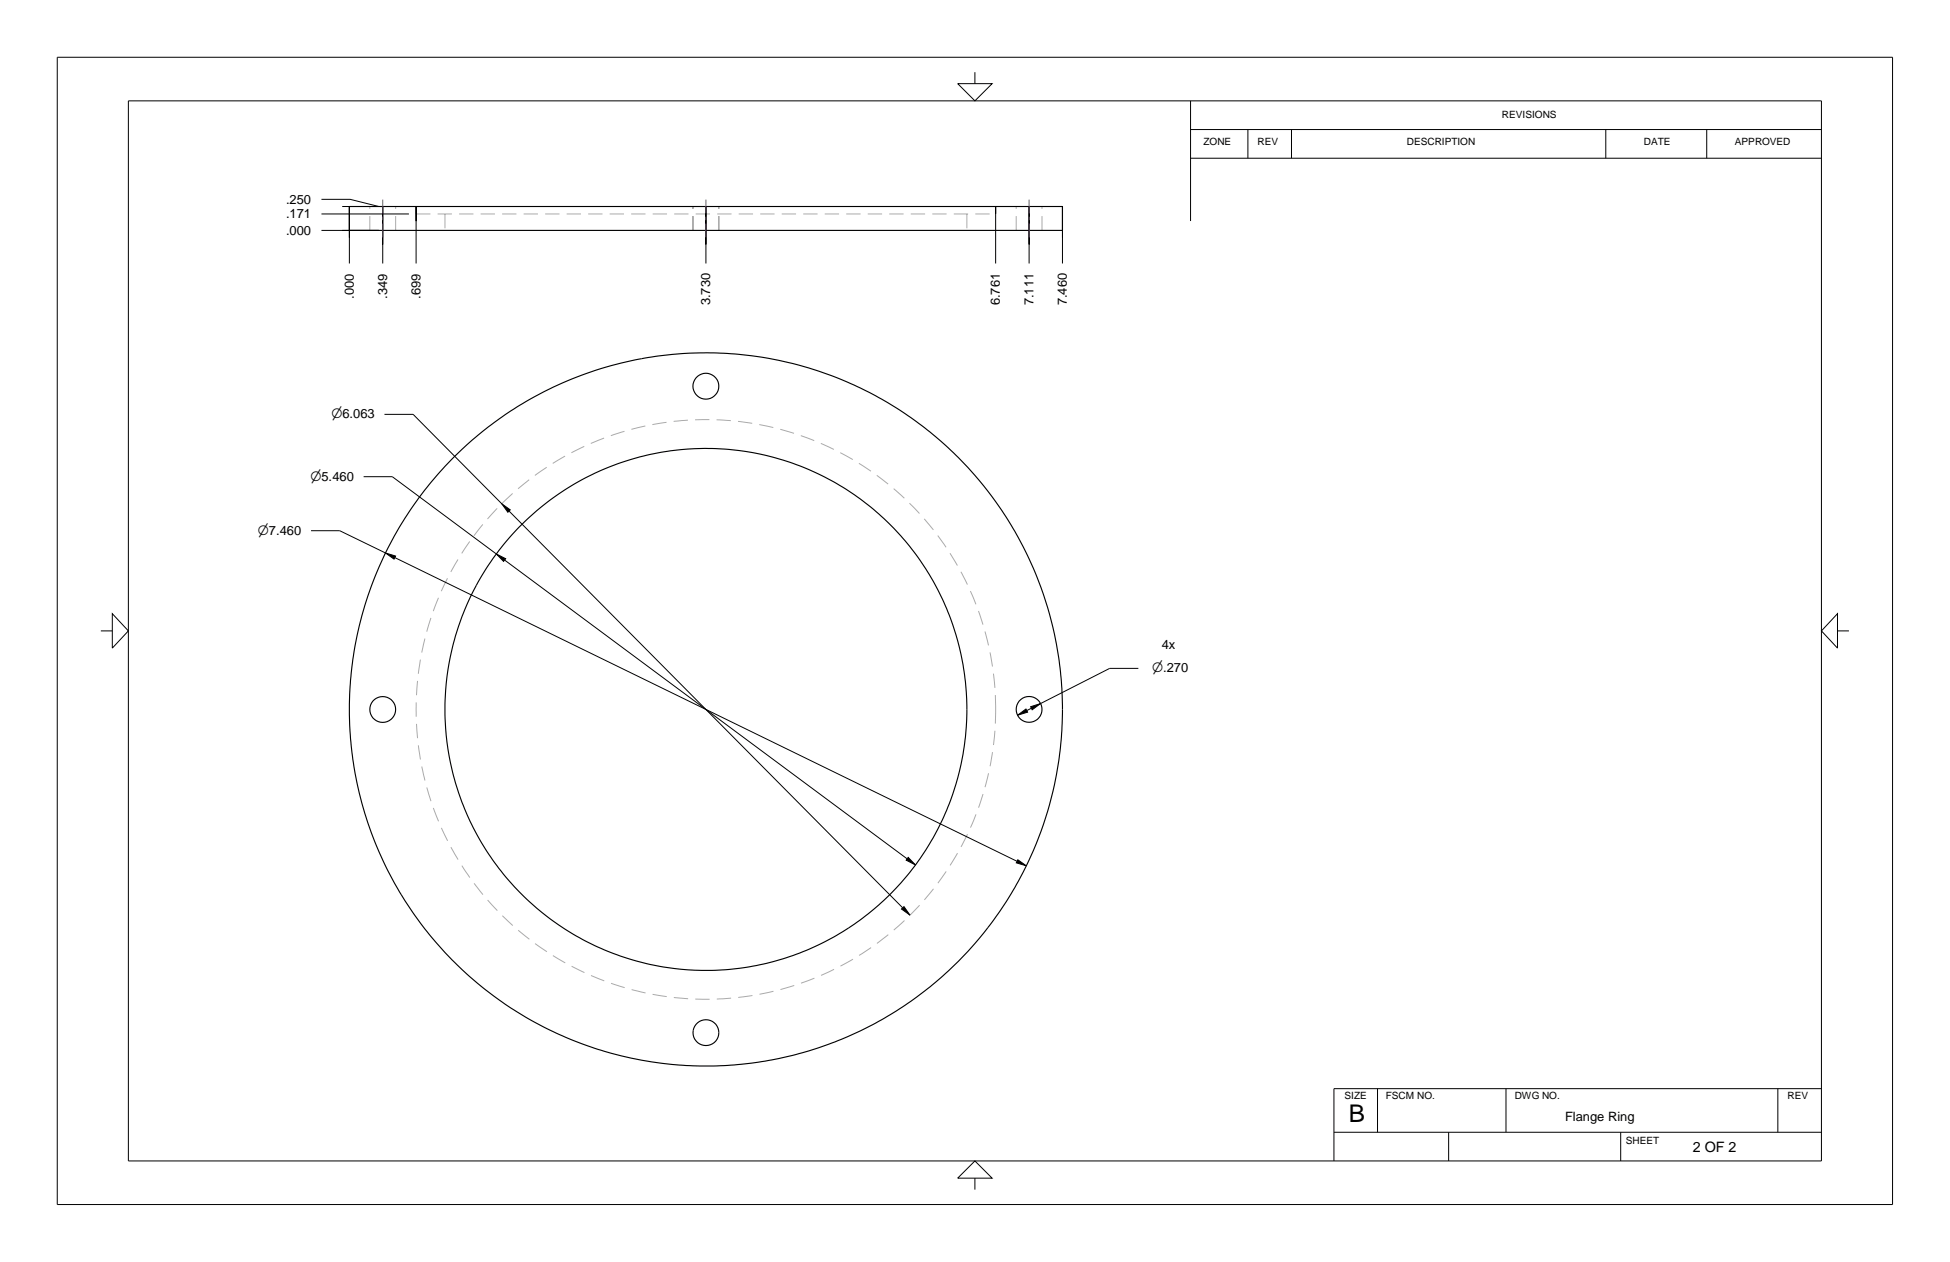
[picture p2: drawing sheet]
<svg xmlns="http://www.w3.org/2000/svg" width="432mm" height="279mm" viewBox="0 0 432 279" stroke-linecap="round" stroke-linejoin="round" font-family="sans-serif">
<g fill="none" stroke="#aaa" stroke-width=".22" stroke-dasharray="3.2 1.6" stroke-linecap="butt">
<path d="M81.9 51v-5.3M87.6 51v-5.3M92.1 47.4h128.4M92.1 45.7v1.7M98.5 47.4v3.6M153.4 51v-5.3M153.5 51v-5.3M159.2 51v-5.3M214.1 47.4v3.6M220.5 45.7v1.7M225 51v-5.3M230.7 51v-5.3"/>
<path d="M220.5 157.1a64.2 64.2 0 0 0-94.3-56.6 64.2 64.2 0 0 0-5.8 109.8 64.2 64.2 0 0 0 99.7-46.4l.4-6.8"/>
</g>
<g fill="none" stroke="#000" stroke-width=".25">
<path d="M77.4 45.7h157.9v5.3h-157.9zM214.1 157.1a57.8 57.8 0 0 1-85 51 57.8 57.8 0 0 1-4.8-99.1 57.8 57.8 0 0 1 89.5 42.7l.3 5.4"/>
<circle cx="156.3" cy="85.5" r="2.86"/>
<circle cx="84.7" cy="157.1" r="2.86"/>
<circle cx="156.3" cy="157.1" r="79"/>
<circle cx="227.9" cy="157.1" r="2.86"/>
<circle cx="156.3" cy="228.6" r="2.86"/>
</g>
<g fill="none" stroke="#000" stroke-width=".22">
<path d="M12.7 12.7h406.4v254h-406.4zM212.1 18.5h7.6l-3.8 3.8zM215.9 16v2.5M28.4 22.3h374.9v234.7h-374.9zM263.6 28.7h139.7M263.6 35h139.7M263.6 22.3v26.6M276.3 28.7v6.3M286 28.7v6.3M355.6 28.7v6.3M377.9 28.7v6.3M71.2 47.4h19.4"/>
<path d="M71.2 51h12.7h-8.1M71.2 44.1h6.3l6.4 1.6h-8.1M77.4 52.6v-7v12.7M84.8 54.1v-8.5v12.7M92.1 49v-3.4v12.7M156.3 54.1v-8.5v12.7M220.5 47.3v-1.7v12.7M227.9 54.1v-8.5v12.7M235.3 52.6v-7v12.7M85.1 91.7h6.4l19.6 19.8 1.4 1.9 .5-.5-1.9-1.4M68.9 117.5h6.3l10.2 4.9 1.8 1.4 .4-.7-2.2-.7M80.5 105.5h6.4l23 17.1 1.6 1.7 .5-.6-2.1-1.1"/>
<path d="M112.7 113.1l87.2 87.9M22.3 139.7h2.6M24.9 135.9l3.5 3.8-3.5 3.8zM87.4 123.4l137.8 67.3M111.7 124l89.2 66.1M406.9 135.9v7.6l-3.6-3.8zM406.9 139.7h2.5M225.3 158.3l1.9-1.3 .3 .7zM228.4 156.8l-1 .5M252.1 148h-6.4l-15.3 7.8-2.2 .7 .4 .6 1.8-1.3M201.1 189.8l1.6 1.7-2-1.1zM225.4 190.4l1.9 1.3-2.3-.7z"/>
<path d="M199.6 201.3l.6-.6 1.3 1.9zM215.9 257l3.8 3.8h-7.6zM295.4 250.7h107.9M305 241v9.7M320.8 250.7v6.3M333.5 241v9.7M358.9 250.7v6.3M393.7 241v9.7M403.3 241h-107.9v16M215.9 260.8v2.6"/>
</g>
<g fill="#000">
<path d="M111.2 111.6l1.3 1.8 .5-.5zM109.9 122.7l1.6 1.6 .5-.6z"/>
<path d="M85.4 122.4l2.2 .7-.3 .7z" fill-rule="evenodd"/>
<path d="M225.4 158.3l1.8-1.3 .3 .6z" fill-rule="evenodd"/>
<path d="M228.2 156.5l2.2-.7-1.8 1.3z" fill-rule="evenodd"/>
<path d="M201.1 189.8l-.4 .6 2 1.1z" fill-rule="evenodd"/>
<path d="M225.4 190.4l1.8 1.3-2.2-.7z" fill-rule="evenodd"/>
<path d="M199.6 201.3l1.9 1.3-1.3-1.9z" fill-rule="evenodd"/>
</g>
<path d="M84.8 44.2v3M84.8 48v.7M84.8 49.5v3M156.3 44.2v3M156.3 48v.7M156.3 49.5v3M227.9 44.2v3M227.9 48v.7M227.9 49.5v3" fill="none" stroke="#801196" stroke-width=".22"/>
<text font-size="5.4" x="298.7" y="248.4">B</text>
<text font-size="3.2" x="374.8" y="255.1">2 OF 2</text>
<g font-size="2.9">
<text x="63.3" y="45.1">.250</text>
<text x="63.3" y="52">.000</text>
<text x="63.3" y="48.3">.171</text>
<text x="78.3" y="66.2" transform="rotate(-90 78.3 66.2)">.000</text>
<text x="85.7" y="66.2" transform="rotate(-90 85.7 66.2)">.349</text>
<text x="93.1" y="66.2" transform="rotate(-90 93.1 66.2)">.699</text>
<text x="157.3" y="67.6" transform="rotate(-90 157.3 67.6)">3.730</text>
<text x="221.4" y="67.6" transform="rotate(-90 221.4 67.6)">6.761</text>
<text x="228.8" y="67.6" transform="rotate(-90 228.8 67.6)">7.111</text>
<text x="236.2" y="67.6" transform="rotate(-90 236.2 67.6)">7.460</text>
<text x="73.4" y="92.6">n6.063</text>
<text x="68.8" y="106.4">n5.460</text>
<text x="57.1" y="118.4">n7.460</text>
<text x="257.2" y="143.7">4x</text>
<text x="255.1" y="148.9">n.270</text>
</g>
<text font-size="2.8" x="346.6" y="248.1">Flange Ring</text>
<g font-size="2.2">
<text x="332.6" y="26">REVISIONS</text>
<text x="266.5" y="32.2">ZONE</text>
<text x="278.5" y="32.2">REV</text>
<text x="311.6" y="32.2">DESCRIPTION</text>
<text x="364" y="32.2">DATE</text>
<text x="384.2" y="32.2">APPROVED</text>
<text x="297.7" y="243.4">SIZE</text>
<text x="306.9" y="243.4">FSCM NO.</text>
<text x="335.4" y="243.4">DWG NO.</text>
<text x="395.8" y="243.4">REV</text>
<text x="360" y="253.2">SHEET</text>
</g>
</svg>
